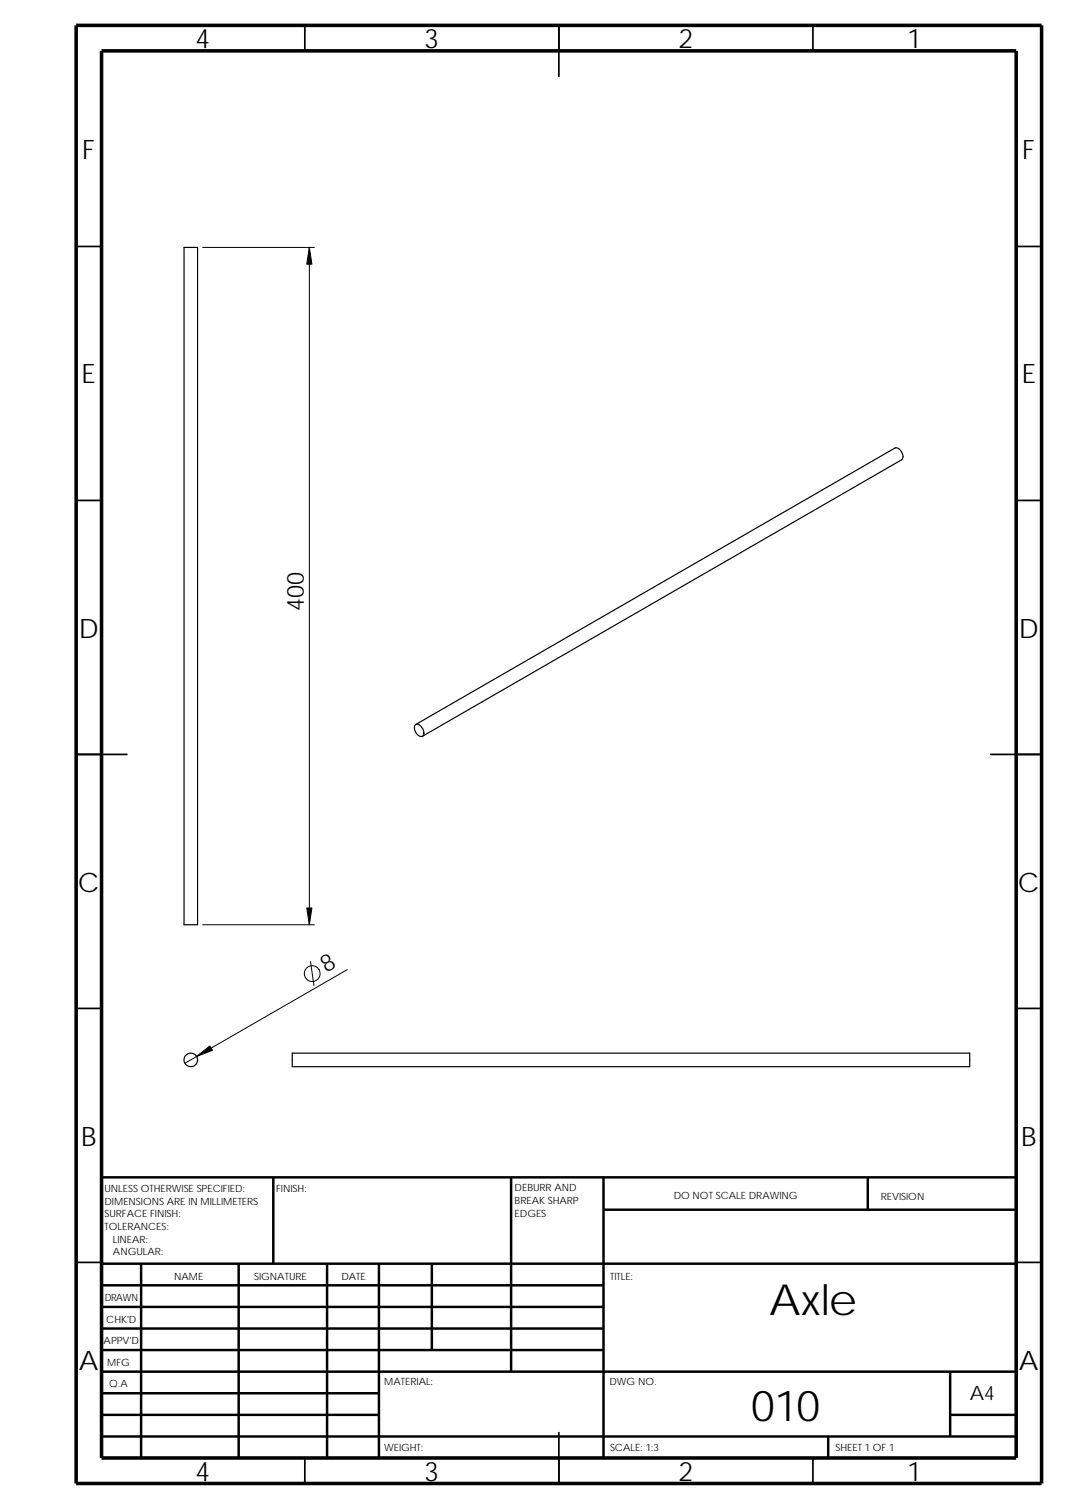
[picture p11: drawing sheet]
<svg xmlns="http://www.w3.org/2000/svg" width="210mm" height="297mm" viewBox="0 0 210 297" stroke-linecap="round" stroke-linejoin="round" font-family="sans-serif">
<g fill="none" stroke="#000" stroke-width=".34">
<path d="M60 5v5M110 5v10M160 5v5M15 48.5h5M200 48.5h5M15 98.5h5M200 98.5h5M15 148.5h10M195 148.5h10M15 198.5h5M200 198.5h5M15 248.5h5"/>
<path d="M200 248.5h5M60 287v5M110 282v10M160 287v5"/>
</g>
<g fill="none" stroke="#000" stroke-width=".49">
<path d="M53.8 231.8v17M100.6 231.8v38.2M118.8 238.1h81.2M118.8 231.8v55.2M170.8 231.8v6.3M200 231.8h-180v55.2M20 248.8h180M20 257.3h98.8M20 253h98.8M27.8 248.8v38.2M47 248.8v38.2M64.4 248.8v38.2"/>
<path d="M74.6 248.8v38.2M85 248.8v16.9M20 278.5h54.6M20 270h180M20 274.3h54.6M20 265.7h98.8M20 261.5h98.8M187 270v12.8M187 278.5h13M20 282.8h180M163 282.8v4.2"/>
</g>
<path d="M15 5h190v287h-190zM20 10h180v277h-180z" fill="none" stroke="#000" stroke-width=".7" stroke-linecap="butt"/>
<g fill="none" stroke="#000" stroke-width=".23">
<path d="M36.2 48.7h2.7v133.3h-2.7zM81.6 142.8a.76 .76 0 0 1 1.3 .2l.5 1a.69 .69 0 0 1-.3 1 .69 .69 0 0 1-.9-.4l-.6-.9zM81.8 142.6l94.3-54.4a1.52 1.52 0 0 1 1.6 1.7l-.3 .6-94.3 54.4M57.5 207.3h133.3v2.7h-133.3z"/>
<circle cx="37.6" cy="208.6" r="1.33"/>
</g>
<g fill="none" stroke="#000" stroke-width=".2">
<path d="M39.9 48.7h22M60.9 48.7v133.3M39.9 182h22M61.1 189.3l.7 4.7M68.3 190.9l-31.9 18.4"/>
<circle cx="61.4" cy="191.7" r="1.56"/>
</g>
<g fill="#000" stroke="#000" stroke-width=".2">
<path d="M60.9 48.7l.5 3.3h-1z" fill-rule="evenodd"/>
<path d="M60.4 178.7h1l-.5 3.3z" fill-rule="evenodd"/>
<path d="M38.7 208l2.6-2.1 .5 .9z" fill-rule="evenodd"/>
</g>
<g font-size="8.4">
<text x="151.4" y="258.8">Axle</text>
<text x="147.8" y="279.7">010</text>
</g>
<g font-size="5.3">
<text x="38.5" y="9.5">4</text>
<text x="83.5" y="9.5">3</text>
<text x="133.5" y="9.5">2</text>
<text x="178.5" y="9.5">1</text>
<text x="16.2" y="31.2">F</text>
<text x="201.2" y="31.2">F</text>
<text x="16.1" y="75.5">E</text>
<text x="201.1" y="75.5">E</text>
<text x="15.5" y="125.5">D</text>
<text x="200.5" y="125.5">D</text>
<text x="15.3" y="175.5">C</text>
<text x="200.3" y="175.5">C</text>
<text x="16" y="225.5">B</text>
<text x="201" y="225.5">B</text>
<text x="15.5" y="269.7">A</text>
<text x="200.5" y="269.7">A</text>
<text x="38.5" y="291.5">4</text>
<text x="83.5" y="291.5">3</text>
<text x="133.5" y="291.5">2</text>
<text x="178.5" y="291.5">1</text>
</g>
<g font-size="4.7">
<text x="59.8" y="120.3" transform="rotate(-90 59.8 120.3)">400</text>
<text x="64.2" y="191.5" transform="rotate(-30 64.2 191.5)">8</text>
</g>
<text font-size="3.9" x="190.8" y="275.5">A4</text>
<g font-size="2">
<text x="20.6" y="234.6">UNLESS OTHERWISE SPECIFIED:</text>
<text x="20.6" y="237.1">DIMENSIONS ARE IN MILLIMETERS</text>
<text x="20.6" y="239.6">SURFACE FINISH:</text>
<text x="54.4" y="234.6">FINISH:</text>
<text x="101.3" y="239.5">EDGES</text>
<text x="101.3" y="234.5">DEBURR AND</text>
<text x="101.3" y="237">BREAK SHARP</text>
<text x="132.6" y="236">DO NOT SCALE DRAWING</text>
<text x="173.3" y="236.2">REVISION</text>
<text x="20.6" y="242.1">TOLERANCES:</text>
<text x="22.2" y="244.6">LINEAR:</text>
<text x="22.2" y="247.1">ANGULAR:</text>
<text x="50" y="252">SIGNATURE</text>
<text x="67.2" y="252">DATE</text>
<text x="120.1" y="252">TITLE:</text>
<text x="20.6" y="256.2">DRAWN</text>
<text x="34.3" y="252">NAME</text>
<text x="20.9" y="260.4">CHK'D</text>
<text x="20.4" y="264.5">APPV'D</text>
<text x="21.1" y="268.8">MFG</text>
<text x="21.5" y="273">Q.A</text>
<text x="75.6" y="272.5">MATERIAL:</text>
<text x="119.9" y="272.5">DWG NO.</text>
<text x="75.6" y="285.6">WEIGHT:</text>
<text x="120.1" y="285.6">SCALE: 1:3</text>
<text x="164.4" y="285.6">SHEET 1 OF 1</text>
</g>
</svg>
